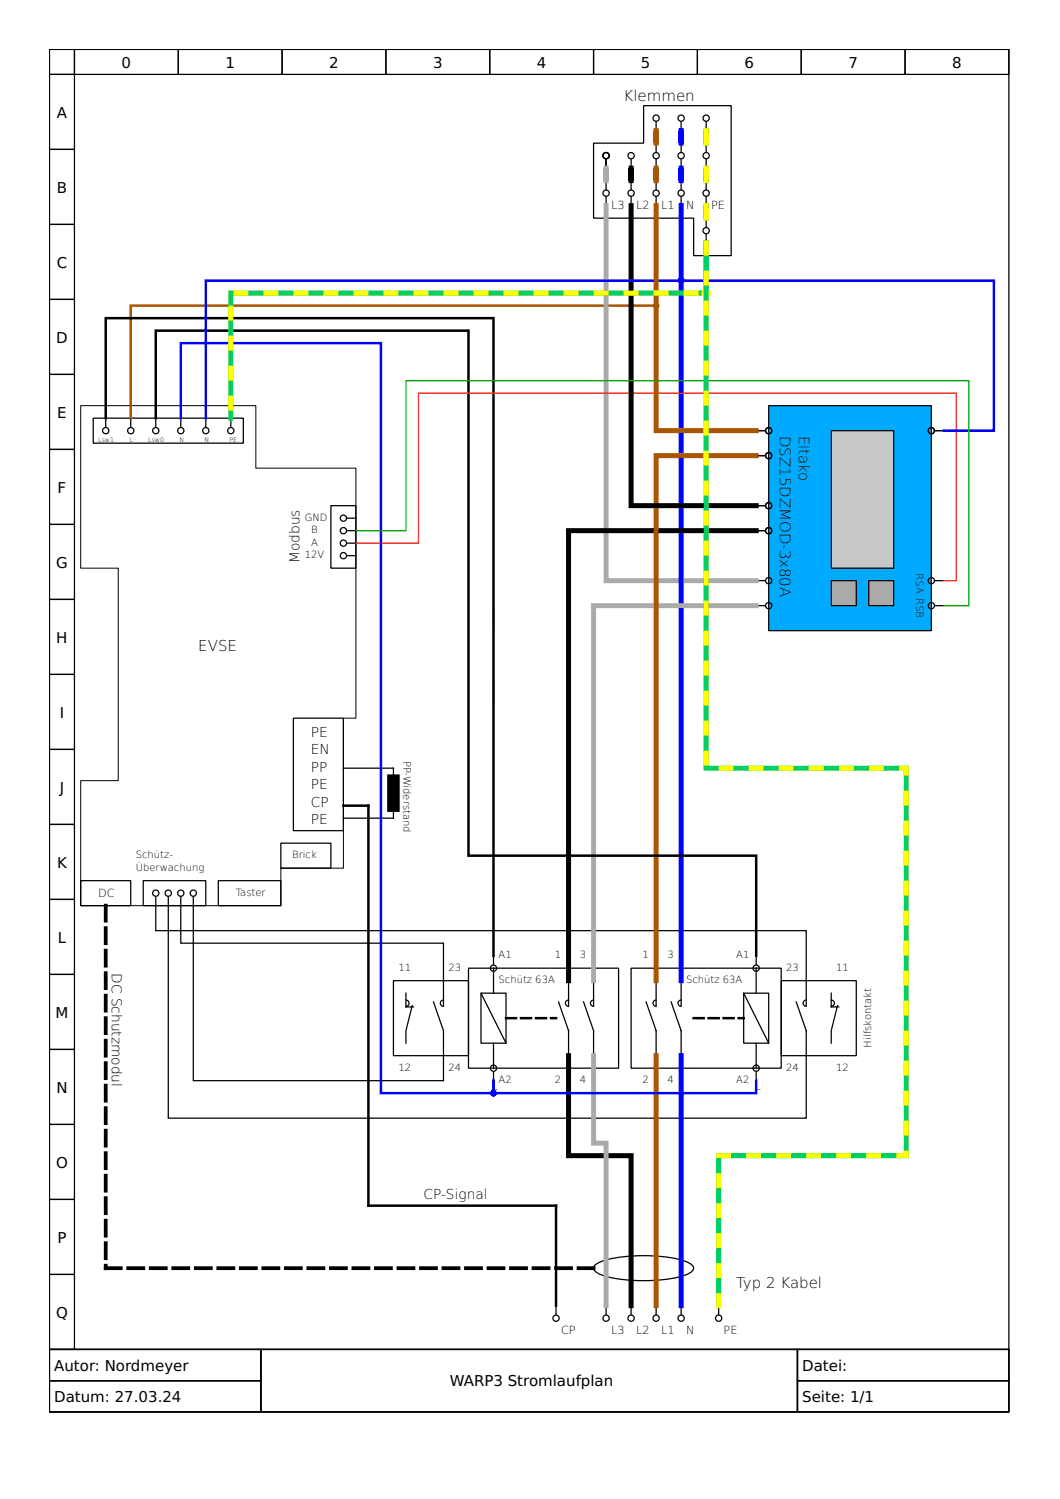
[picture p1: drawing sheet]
<svg xmlns="http://www.w3.org/2000/svg" width="210mm" height="297mm" viewBox="0 0 210 297" stroke-linecap="round" stroke-linejoin="round" font-family="sans-serif">
<g fill="none" stroke="#000" stroke-width=".25">
<path d="M9.8 9.8h190v257.6h-190zM9.8 9.8h4.9v4.9h-4.9zM9.8 14.7h4.9v14.9h-4.9zM14.7 9.8h20.6v4.9h-20.6zM35.3 9.8h20.6v4.9h-20.6zM55.9 9.8h20.5v4.9h-20.5zM76.4 9.8h20.6v4.9h-20.6zM97 9.8h20.5v4.9h-20.5zM117.5 9.8h20.6v4.9h-20.6zM138.1 9.8h20.6v4.9h-20.6zM158.7 9.8h20.5v4.9h-20.5zM179.2 9.8h20.6v4.9h-20.6z"/>
<path d="M9.8 29.6h4.9v14.9h-4.9zM117.5 28.4h9.9v-7.5h17.4v29.8h-7.4v-7.5h-19.9zM9.8 44.5h4.9v14.8h-4.9zM9.8 59.3h4.9v14.9h-4.9zM9.8 74.2h4.9v14.9h-4.9zM9.8 89.1h4.9v14.8h-4.9zM9.8 103.9h4.9v14.9h-4.9zM9.8 118.8h4.9v14.8h-4.9zM9.8 133.6h4.9v14.9h-4.9zM9.8 148.5h4.9v14.9h-4.9zM9.8 163.4h4.9v14.8h-4.9zM9.8 178.2h4.9v14.9h-4.9z"/>
<path d="M9.8 193.1h4.9v14.9h-4.9zM9.8 208h4.9v14.8h-4.9zM9.8 222.8h4.9v14.9h-4.9zM9.8 237.7h4.9v14.8h-4.9zM9.8 252.5h4.9v14.9h-4.9zM9.8 267.4h190v12.4h-190zM9.8 267.4h41.9v6.2h-41.9zM9.8 273.6h41.9v6.2h-41.9zM51.7 267.4h106.2v12.4h-106.2zM157.9 267.4h41.9v6.2h-41.9zM157.9 273.6h41.9v6.2h-41.9z"/>
</g>
<path d="M152.2 80.4h32.2v44.6h-32.2z" fill="#0af" stroke="#000" stroke-width=".25"/>
<path d="M18.5 82.9h29.7v4.9h-29.7zM92.8 191.9h29.7v19.8h-29.7z" fill="none" stroke="#000" stroke-width=".25"/>
<path d="M164.6 115.1h5v4.9h-5z" fill="#aaa" stroke="#000" stroke-width=".25"/>
<path d="M73 159.6v79.3" fill="none" stroke="#000" stroke-width=".5"/>
<path d="M55.6 167.1h9.9v4.9h-9.9z" fill="none" stroke="#000" stroke-width=".25"/>
<path d="M172 115.1h5v4.9h-5z" fill="#aaa" stroke="#000" stroke-width=".25"/>
<path d="M77.9 152.2v9.9M77.9 194.3h14.9v14.9h-14.9z" fill="none" stroke="#000" stroke-width=".25"/>
<path d="M164.6 85.3h12.4v27.3h-12.4z" fill="#c8c8c8" stroke="#000" stroke-width=".25"/>
<path d="M20.9 179.5v71.8M117.5 251.3h-96.6" fill="none" stroke="#000" stroke-width=".74" stroke-dasharray="3 1.5"/>
<g fill="none" stroke="#000" stroke-width=".25">
<path d="M120 31.6v1.7M120 35.8v1.7M120 39v1.8M125 31.6v1.7M125 35.8v1.7M125 39v1.8M129.9 24.2v1.7M129.9 28.4v1.7M129.9 31.6v1.7M129.9 35.8v1.7M129.9 39v1.8M134.9 24.2v1.7"/>
<path d="M134.9 28.4v1.7M134.9 31.6v1.7M134.9 35.8v1.7M134.9 39v1.8M139.8 24.2v1.7M139.8 28.4v1.7M139.8 31.6v1.7M139.8 35.8v1.7M139.8 39v1.8M139.8 43.2v1.8M139.8 46.4v1.8M20.9 82.9v1.7"/>
<path d="M25.9 82.9v1.7M30.8 82.9v1.7M35.8 82.9v1.7M40.8 82.9v1.7M45.7 82.9v1.7M149.7 90.3h1.8M149.7 85.3h1.8M185.2 85.3h1.7M65.5 100.2h5v12.4h-5zM68.7 107.6h1.8M68.7 110.1h1.8M68.7 102.7h1.8"/>
<path d="M68.7 105.2h1.8M149.7 100.2h1.8M149.7 105.2h1.8M149.7 115.1h1.8M185.2 115.1h1.7M97.7 120v5M97.7 134.9v4.9M100.2 129.9h.1M149.7 120h1.8M185.2 120h1.7M58.1 142.3h9.9v22.3h-9.9zM68 152.2h9.9"/>
<path d="M16 174.5h9.9v5h-9.9zM28.4 174.5h12.4v5h-12.4zM30.8 177.7v6.7h128.8v14.9M33.3 177.7v43.9h126.3v-17.4l-1.9-5.7M35.8 177.7v9.2h52v12.4M38.3 177.7v36.4h49.5v-9.9l-2-5.7M43.2 174.5h12.4v5h-12.4zM68 162.1h9.9M80.4 198.2a.62 .62 0 0 1 .6 .6 .62 .62 0 0 1-.6 .6M80.4 196.8v2.7h1.5M81.6 199.3l-1.2 4.9v2.5M87.8 198.2a.62 .62 0 0 0-.6 .6 .62 .62 0 0 0 .6 .6"/>
<path d="M95.2 196.8h5v9.9h-5zM95.2 196.8l5 9.9M97.7 189.4v1.7M97.7 191.9v4.9M110.6 198.5l2 5.7v5M112.6 198.2a.62 .62 0 0 0-.6 .6 .62 .62 0 0 0 .6 .6M112.6 194.3v5M115.6 198.5l1.9 5.7v5M117.5 198.2a.62 .62 0 0 0-.6 .6 .62 .62 0 0 0 .6 .6M117.5 194.3v5M125 191.9h29.7v19.8h-29.7zM127.9 198.5l2 5.7v5"/>
<path d="M129.9 198.2a.62 .62 0 0 0-.6 .6 .62 .62 0 0 0 .6 .6M129.9 194.3v5M132.9 198.5l2 5.7v5M134.9 198.2a.62 .62 0 0 0-.6 .6 .62 .62 0 0 0 .6 .6M134.9 194.3v5M147.3 196.8h4.9v9.9h-4.9zM147.3 196.8l4.9 9.9M149.7 189.4v1.7M149.7 191.9v4.9M154.7 194.3h14.9v14.9h-14.9zM159.6 198.2a.62 .62 0 0 0-.6 .6 .62 .62 0 0 0 .6 .6M164.6 198.2a.62 .62 0 0 1 .6 .6 .62 .62 0 0 1-.6 .6"/>
<path d="M164.6 196.8v2.7h1.5M165.8 199.3l-1.2 4.9v2.5M97.7 206.7v5M97.7 212.4v1.7M149.7 206.7v5M149.7 212.4v1.7M110.1 258.7v1.8M118 250.6a16.4 16.4 0 0 1 8-1.8 25.4 25.4 0 0 1 10.4 1.5 1.05 1.05 0 0 1 1 1 1.05 1.05 0 0 1-1 1 27.3 27.3 0 0 1-13.1 1.2l-2.4-.3a6.1 6.1 0 0 1-3.3-1.5l-.1-.4zM120 258.7v1.8M125 258.7v1.8M129.9 258.7v1.8M134.9 258.7v1.8"/>
<path d="M142.3 258.7v1.8"/>
<circle cx="120" cy="38.3" r=".62"/>
<circle cx="120" cy="30.8" r=".62"/>
<circle cx="125" cy="38.3" r=".62"/>
<circle cx="125" cy="30.8" r=".62"/>
<circle cx="129.9" cy="30.8" r=".62"/>
<circle cx="129.9" cy="38.3" r=".62"/>
<circle cx="129.9" cy="23.4" r=".62"/>
<circle cx="134.9" cy="38.3" r=".62"/>
<circle cx="134.9" cy="30.8" r=".62"/>
<circle cx="134.9" cy="23.4" r=".62"/>
<circle cx="139.8" cy="38.3" r=".62"/>
<circle cx="139.8" cy="30.8" r=".62"/>
<circle cx="139.8" cy="23.4" r=".62"/>
<circle cx="139.8" cy="45.7" r=".62"/>
<circle cx="20.9" cy="85.3" r=".62"/>
<circle cx="25.9" cy="85.3" r=".62"/>
<circle cx="30.8" cy="85.3" r=".62"/>
<circle cx="35.8" cy="85.3" r=".62"/>
<circle cx="40.8" cy="85.3" r=".62"/>
<circle cx="45.7" cy="85.3" r=".62"/>
<circle cx="152.2" cy="85.3" r=".62"/>
<circle cx="152.2" cy="90.3" r=".62"/>
<circle cx="184.4" cy="85.3" r=".62"/>
<circle cx="68" cy="107.6" r=".62"/>
<circle cx="68" cy="105.2" r=".62"/>
<circle cx="68" cy="110.1" r=".62"/>
<circle cx="68" cy="102.7" r=".62"/>
<circle cx="152.2" cy="100.2" r=".62"/>
<circle cx="152.2" cy="105.2" r=".62"/>
<circle cx="152.2" cy="115.1" r=".62"/>
<circle cx="184.4" cy="115.1" r=".62"/>
<circle cx="152.2" cy="120" r=".62"/>
<circle cx="184.4" cy="120" r=".62"/>
<circle cx="30.8" cy="177" r=".62"/>
<circle cx="33.3" cy="177" r=".62"/>
<circle cx="35.8" cy="177" r=".62"/>
<circle cx="38.3" cy="177" r=".62"/>
<circle cx="97.7" cy="191.9" r=".62"/>
<circle cx="149.7" cy="191.9" r=".62"/>
<circle cx="97.7" cy="211.7" r=".62"/>
<circle cx="149.7" cy="211.7" r=".62"/>
<circle cx="110.1" cy="261.2" r=".62"/>
<circle cx="120" cy="261.2" r=".62"/>
<circle cx="125" cy="261.2" r=".62"/>
<circle cx="129.9" cy="261.2" r=".62"/>
<circle cx="134.9" cy="261.2" r=".62"/>
<circle cx="142.3" cy="261.2" r=".62"/>
</g>
<path d="M77.9 154.7v4.9" fill="none" stroke="#000" stroke-width="2.5"/>
<path d="M20.9 82.9v-19.9h76.8v126.4M30.8 82.9v-17.4h62v104.1h56.9v19.8M68 159.6h5M73 238.9h37.1v19.8" fill="none" stroke="#000" stroke-width=".5"/>
<path d="M100.2 201.8h9.9M137.4 201.8h9.9" fill="none" stroke="#000" stroke-width=".5" stroke-dasharray="2 1"/>
<path d="M16 80.4h34.7v12.4h19.8v49.5h-2.5v29.7h-12.4v7.5h-39.6v-24.8h7.4v-42.1h-7.4z" fill="none" stroke="#000" stroke-width=".2"/>
<path d="M120 33.3v2.5M120 40.8v74.3h29.7M149.7 120h-32.2v74.3M117.5 209.2v17.3h2.5v32.2" fill="none" stroke="#aaa" stroke-width=".99"/>
<path d="M129.9 40.8v19.8h-104v22.3" fill="none" stroke="#a50" stroke-width=".5"/>
<circle cx="129.9" cy="60.6" r=".37" fill="#a50" stroke="#a50" stroke-width=".5"/>
<path d="M129.9 25.9v2.5M129.9 33.3v2.5M129.9 40.8v44.5h19.8M149.7 90.3h-19.8v104M129.9 209.2v49.5" fill="none" stroke="#a50" stroke-width=".99"/>
<path d="M134.9 33.3v2.5M134.9 25.9v2.5M134.9 40.8v153.5M134.9 209.2v49.5" fill="none" stroke="#00f" stroke-width=".99"/>
<path d="M125 33.3v2.5M125 40.8v59.4h24.7M149.7 105.2h-37.1v89.1M112.6 209.2v19.8h12.4v29.7" fill="none" stroke="#000" stroke-width=".99"/>
<path d="M139.8 25.9v2.5M139.8 33.3v2.5M139.8 48.2v9.9h-94.1v24.8" fill="none" stroke="#00cf64" stroke-width=".99"/>
<path d="M139.8 25.9v2.5M139.8 35.8v-2.5M139.8 48.2v9.9h-94.1v24.8" fill="none" stroke="#ff0" stroke-width=".99" stroke-dasharray="2 4"/>
<path d="M70.5 107.6h12.4v-29.7h106.5v37.2h-2.5" fill="none" stroke="#f00" stroke-width=".25"/>
<path d="M35.8 82.9v-14.9h39.6v148.6h22.3v-2.5v2.5h52v-2.5M40.8 82.9v-27.3h94.1v-14.8v14.8h61.9v29.7h-9.9" fill="none" stroke="#00f" stroke-width=".5"/>
<g fill="#00f" stroke="#00f" stroke-width=".5">
<circle cx="134.9" cy="55.6" r=".37"/>
<circle cx="97.7" cy="216.6" r=".37"/>
</g>
<path d="M70.5 105.2h9.9v-29.8h111.5v44.6h-5" fill="none" stroke="#0a0" stroke-width=".25"/>
<circle cx="139.8" cy="58.1" r=".37" fill="#00cf64" stroke="#ff0" stroke-width=".99"/>
<path d="M139.8 48.2v104h39.7v76.8h-37.2v29.7M139.8 40.8v2.4" fill="none" stroke="#00cf64" stroke-width=".99"/>
<path d="M139.8 48.2v104h39.7v76.8h-37.2v29.7M139.8 40.8v2.4" fill="none" stroke="#ff0" stroke-width=".99" stroke-dasharray="2 4"/>
<g font-size="3">
<text x="24.1" y="13.4">0</text>
<text x="44.6" y="13.4">1</text>
<text x="65.2" y="13.4">2</text>
<text x="85.8" y="13.4">3</text>
<text x="106.3" y="13.4">4</text>
<text x="126.9" y="13.4">5</text>
<text x="147.4" y="13.4">6</text>
<text x="168" y="13.4">7</text>
<text x="188.6" y="13.4">8</text>
<text x="11.2" y="23.3">A</text>
<text x="123.5" y="19.9">Klemmen</text>
<text x="11.2" y="38.2">B</text>
<text x="11.2" y="53">C</text>
<text x="11.1" y="67.9">D</text>
<text x="11.3" y="82.7">E</text>
<text x="154.4" y="86.3" transform="rotate(90 154.4 86.3)">DSZ15DZMOD-3x80A</text>
<text x="158.2" y="86.3" transform="rotate(90 158.2 86.3)">Eltako</text>
<text x="11.4" y="97.6">F</text>
<text x="11.1" y="112.5">G</text>
<text x="11.1" y="127.3">H</text>
<text x="39.3" y="128.9">EVSE</text>
<text x="11.8" y="142.2">I</text>
<text x="11.8" y="157">J</text>
<text x="11.3" y="171.9">K</text>
<text x="11.4" y="186.8">L</text>
<text x="11" y="201.6">M</text>
<text x="11.2" y="216.5">N</text>
<text x="11.1" y="231.4">O</text>
<text x="11.4" y="246.2">P</text>
<text x="145.8" y="255.3">Typ 2 Kabel</text>
<text x="11.1" y="261.1">Q</text>
<text x="10.7" y="271.6">Autor: Nordmeyer</text>
<text x="89.1" y="274.7">WARP3 Stromlaufplan</text>
<text x="158.9" y="271.6">Datei:</text>
<text x="10.7" y="277.8">Datum: 27.03.24</text>
<text x="158.9" y="277.8">Seite: 1/1</text>
</g>
<g font-size="2.7">
<text x="59.3" y="111.6" transform="rotate(-90 59.3 111.6)">Modbus</text>
<text x="61.6" y="146">PE</text>
<text x="61.6" y="149.5">EN</text>
<text x="61.6" y="153">PP</text>
<text x="61.6" y="156.4">PE</text>
<text x="61.6" y="159.9">CP</text>
<text x="61.6" y="163.4">PE</text>
<text x="22.2" y="192.8" transform="rotate(90 22.2 192.8)">DC Schutzmodul</text>
<text x="83.9" y="237.7">CP-Signal</text>
</g>
<g font-size="2.2">
<text x="121" y="41.5">L3</text>
<text x="126" y="41.5">L2</text>
<text x="130.9" y="41.5">L1</text>
<text x="135.9" y="41.5">N</text>
<text x="140.8" y="41.5">PE</text>
<text x="19.4" y="177.7">DC</text>
<text x="97.5" y="215.4">_</text>
<text x="149.5" y="215.4">_</text>
<text x="111.1" y="264.4">CP</text>
<text x="121" y="264.4">L3</text>
<text x="126" y="264.4">L2</text>
<text x="130.9" y="264.4">L1</text>
<text x="135.9" y="264.4">N</text>
<text x="143.3" y="264.4">PE</text>
</g>
<g font-size="2">
<text x="60.3" y="103.2">GND</text>
<text x="61.6" y="105.7">B</text>
<text x="60.3" y="110.6">12V</text>
<text x="61.6" y="108.1">A</text>
<text x="181.4" y="113.6" transform="rotate(90 181.4 113.6)">RSA RSB</text>
<text x="79.9" y="150.7" transform="rotate(90 79.9 150.7)">PP-Widerstand</text>
<text x="26.9" y="170.1">Schütz-</text>
<text x="26.9" y="172.5">Überwachung</text>
<text x="57.9" y="170.1">Brick</text>
<text x="46.7" y="177.5">Taster</text>
<text x="98.7" y="189.9">A1</text>
<text x="109.9" y="189.9">1</text>
<text x="114.8" y="189.9">3</text>
<text x="127.2" y="189.9">1</text>
<text x="132.2" y="189.9">3</text>
<text x="145.8" y="189.9">A1</text>
<text x="78.9" y="192.3">11</text>
<text x="88.8" y="192.3">23</text>
<text x="98.7" y="194.8">Schütz 63A</text>
<text x="135.9" y="194.8">Schütz 63A</text>
<text x="155.7" y="192.3">23</text>
<text x="165.6" y="192.3">11</text>
<text x="172.5" y="207.6" transform="rotate(-90 172.5 207.6)">Hilfskontakt</text>
<text x="78.9" y="212.2">12</text>
<text x="88.8" y="212.2">24</text>
<text x="98.7" y="214.6">A2</text>
<text x="109.9" y="214.6">2</text>
<text x="114.8" y="214.6">4</text>
<text x="127.2" y="214.6">2</text>
<text x="132.2" y="214.6">4</text>
<text x="145.8" y="214.6">A2</text>
<text x="155.7" y="212.2">24</text>
<text x="165.6" y="212.2">12</text>
</g>
<g font-size="1.2">
<text x="19.4" y="87.6">Lsw1</text>
<text x="25.6" y="87.6">L</text>
<text x="29.4" y="87.6">Lsw0</text>
<text x="35.6" y="87.6">N</text>
<text x="40.5" y="87.6">N</text>
<text x="45.5" y="87.6">PE</text>
</g>
</svg>
